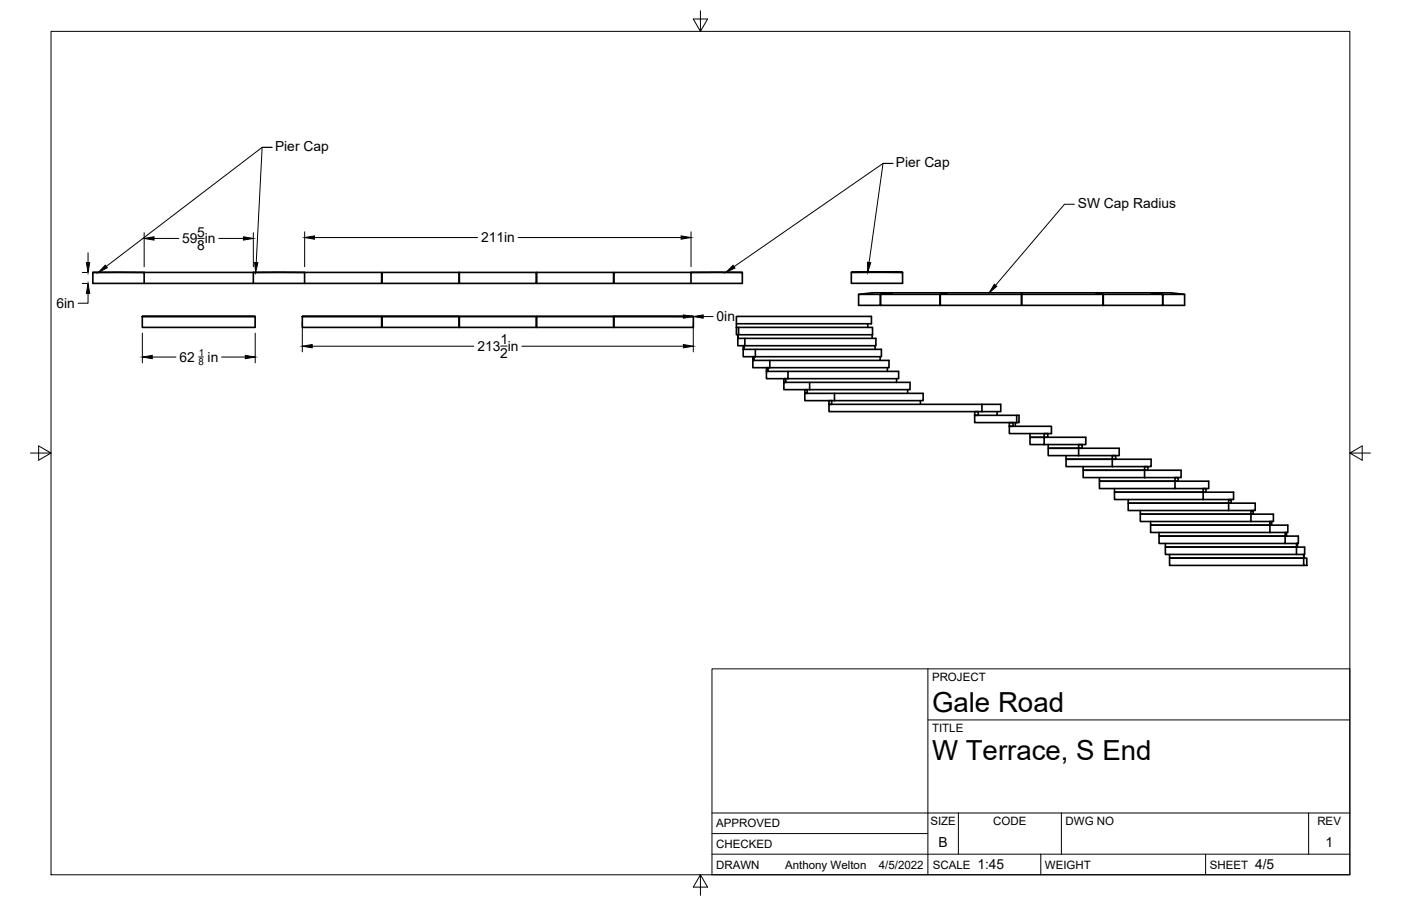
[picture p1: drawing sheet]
<svg xmlns="http://www.w3.org/2000/svg" width="432mm" height="279mm" viewBox="0 0 432 279" stroke-linecap="round" stroke-linejoin="round" font-family="sans-serif">
<!-- layer: Visible -->
<g fill="none" stroke="#000" stroke-width=".51">
<path d="M28.6 84h15.8v3.4h-15.8zM28.6 84h89v3.4h-23.7M43.9 97.6h34.7zM43.9 97.6v3.4h34.7v-3.4M44.4 87.4h49.5M78.1 87.4v-3.4l7.9-.1 7.9 .1v3.4M93.2 97.6h24.4v3.4h-24.4v-3.4h24.4M117.8 84h23.7v3.4h-23.7zM117.8 97.6h23.7zM117.8 97.6v3.4h23.7v-3.4M141.6 97.6h23.7v3.4h-23.7zM141.6 84h23.7v3.4h-23.7z"/>
<path d="M141.6 97.6h23.7M165.4 84h23.7v3.4h-23.7zM165.4 97.6h23.7v3.4h-23.7zM165.4 97.6h23.7M189.2 97.6h24.5h-24.5v3.4h24.5v-3.4M213 84h15.8v3.4h-15.8zM227 97.6h41.6v2.2h-41.6zM227 99.8v1.2M228.8 84h-39.6v3.4h23.8M262.4 84v3.4h15.8v-3.4h-15.8h15.8M264.6 90.8h6.7v3.4h-6.7v-3.4l4.3-.5h6.1l-3.7 .5M267.5 99.8v1.2"/>
<path d="M271.3 94.2h.1M271.4 90.8h18.3M275 90.3h.1M289.8 90.8l2.1-.5h22.9v3.9h-25zM289.8 90.8h25M291.8 90.3h-16.7l-3.7 .5v3.4h18.3M291.9 90.3l-2.2 .5 .1 3.4M314.9 90.3h22.9l2.1 .5v3.4h-25zM314.9 90.8h25M337.9 90.3l2.1 .5h18.3v3.4h-18.3v-3.4M337.9 90.3h16.8l3.6 .5M337.9 90.3h.1"/>
<path d="M339.9 94.2h.1M354.7 90.3h.1M358.3 94.2h.1M358.4 90.8l-3.7-.5h6.2l4.2 .5v3.4h-6.7v-3.4h6.7M227 101h.6M227 101v2.2h.6M227.4 104.4h2.2v2.2h-2.2zM227.4 103.2l.1 1.2zM227.6 101h41.3v2.2h-41.3zM229.1 106.6h.2v1.1h-.2zM229.1 107.7h3.7v2.3h-3.7zM229.6 104.4h40.4v2.2h-40.4"/>
<path d="M232 111.1h5.3v2.3h-5.3zM232 110h.4v1.1h-.4zM232.8 107.7h38.9v2.3h-38.9M236.2 114.5h6.7v2.3h-6.7zM236.2 113.4h.5v1.1h-.5zM237.3 111.1h36.7v2.3h-36.7M241.6 117.9h7.9v2.3h-7.9zM241.6 116.8h.6v1.1h-.6zM242.9 114.5h34.1v2.3h-34.1M249.5 117.9h31v2.3h-31M268.8 103.2v1.2M269.7 106.6v1.1"/>
<path d="M271.3 110v1.1M273.5 113.4v1.1M276.3 116.8v1.1M248.1 121.3h9.1v2.2h-9.1zM248.1 120.2h.7v1.1h-.7zM255.5 123.5h.8v1.2h-.8zM255.5 124.7h47.1v2.2h-47.1zM257.2 121.3h27.3v2.2h-27.3M279.7 120.2v1.1M283.7 123.5v1.2M300.4 128.1h13v2.2h-13zM300.4 126.9h1.1v1.2h-1.1z"/>
<path d="M302.6 124.7h5.8v2.2h-5.8M307.3 126.9v1.2M311.1 131.5h13v2.2h-13zM311.1 130.3h1.1v1.2h-1.1zM312.9 130.3v1.2M313.4 128.1h.7v2.2h-.7M317.5 134.9h4.3v2.2h-4.3zM317.5 133.7v1.2h4.3M321.8 134.9h12.8v2.2h-12.8M321.8 133.7h1.1v1.2h-1.1zM323.1 138.2h9.3v2.3h-9.3zM323.1 137.1v1.1h9.3"/>
<path d="M332.4 138.2h12.6v2.3h-12.6M332.4 137.1h1.1v1.1h-1.1zM328.6 141.6h14.2v2.3h-14.2zM328.6 140.5v1.1h14.2M333.8 145h19v2.3h-19zM333.8 143.9v1.1h19M338.9 148.4h23.2v2.3h-23.2zM338.9 147.3v1.1h23.2M342.8 141.6h12v2.3h-12M342.8 140.5h1.1v1.1h-1.1zM343.5 151.8h27.3v2.3h-27.3zM343.5 150.7v1.1h27.3"/>
<path d="M347.7 155.2h31v2.2h-31zM347.7 154.1v1.1h31M351.5 158.6h34.1v2.2h-34.1zM351.5 157.4v1.2h34.1M352.8 145h11.2v2.3h-11.2M352.8 143.9h1v1.1h-1zM362.1 148.4h10.4v2.3h-10.4M362.1 147.3h1v1.1h-1zM370.8 151.8h9.4v2.3h-9.4M370.8 150.7h.9v1.1h-.9zM378.7 155.2h8.2v2.2h-8.2M378.7 154.1h.7v1.1h-.7z"/>
<path d="M385.6 158.6h6.9v2.2h-6.9M385.6 157.4h.6v1.2h-.6zM354.6 161.9h36.8v2.3h-36.8zM354.6 160.8v1.1h36.8M357.2 165.3h38.9v2.3h-38.9zM357.2 164.2v1.1h38.9M359.2 168.7h40.4v2.3h-40.4zM359.2 167.6v1.1h40.4M360.5 171v1.1h41.3M391.4 161.9h5.5v2.3h-5.5M391.4 160.8h.5v1.1h-.5zM396.1 165.3h4.1v2.3h-4.1"/>
<path d="M396.1 164.2h.4v1.1h-.4zM399.6 168.7h2.5v2.3h-2.5M399.6 167.6h.3v1.1h-.3zM401.8 172.1h1v2.3h-1zM401.8 172.1h-41.3v2.3h41.3M401.8 171l.2 1.1z"/>
</g>
<!-- layer: Border -->
<path d="M15.7 9.7h400.3v260.1h-400.3zM215.9 3.3v6.4l-2.2-3.8h4.4l-2.2 3.8M9.4 139.7h6.3l-3.8-2.2v4.4l3.8-2.2M416 139.7l3.8 2.2v-4.4l-3.8 2.2h6.4M215.9 269.8l2.2 3.8h-4.4l2.2-3.8v6.3" fill="none" stroke="#000" stroke-width=".31"/>
<!-- layer: Titleblock -->
<path d="M219.4 206.3h196.6v63.5h-196.6zM286 206.3v63.5M286 222h130M219.4 257.1h66.6M219.4 250.7h196.6M295.4 250.7v12.7M327.1 250.7v12.7M403.3 250.7v12.7M219.4 263.4h196.6M320.8 263.4v6.4M371.6 263.4v6.4" fill="none" stroke="#000" stroke-width=".31"/>
<!-- layer: Dimensions -->
<g fill="none" stroke="#000" stroke-width=".31">
<path d="M27.1 77.9v3.1M44.4 71.8v10.5M47.5 73.5h7.6M60.9 73.5h2M67.4 73.5h7.6M78.1 71.8v10.5M93.9 71.5v10.8M96.9 73.3h50.3M159.7 73.3h50.2M213 71.5v10.8M25.4 84h1.5M25.4 87.4h1.5"/>
<path d="M27.1 90.5v3h-3M93.2 99.4v9.1M207.6 97.6h3M213.7 99.4v9.1M216.7 97.6h3.1M43.9 102.7v9.2M46.9 110.1h7.3M61.3 110.1h1.4M68.3 110.1h7.3M78.7 102.7v9.2M96.2 106.8h49.8M154.3 106.7h2"/>
<path d="M160.8 106.8h49.8"/>
</g>
<path d="M44.4 73.5l3.1-.5v1zM75 73l3.1 .5-3.1 .5zM93.9 73.3l3-.6v1.1zM209.9 72.7l3.1 .6-3.1 .5zM26.6 81h1l-.5 3zM27.1 87.4l.5 3.1h-1zM210.6 97.1l3.1 .5-3.1 .5zM213.7 97.6l3-.5v1zM43.9 110.1l3-.5v1zM75.6 109.6l3.1 .5-3.1 .5zM93.2 106.8l3-.5v1zM210.6 106.3l3.1 .5-3.1 .5z" fill="#000" stroke="#000" stroke-width=".31"/>
<!-- layer: Annotations -->
<path d="M32.4 81.8l.7 .8-2.8 1.4zM78.5 81h1l-.7 3zM223.7 84l2.2-2.2 .6 .9zM267.4 80.9l1 .1-1 3zM306.5 87.7l.7 .6-2.3 2z" fill="#000" stroke="#000" stroke-width=".31"/>
<path d="M331.1 63h-3l-21.3 25M79 81l1.8-35.6h3h-3l-48.1 36.8M267.9 80.9l4.3-30.5h3h-3l-46 31.9" fill="none" stroke="#000" stroke-width=".31"/>
<g font-size="8.5">
<text x="287.3" y="219.5">Gale Road</text>
<text x="287.3" y="234.5">W Terrace, S End</text>
</g>
<g font-size="4.3">
<text x="84.8" y="46.6">Pier Cap</text>
<text x="276.1" y="51.6">Pier Cap</text>
<text x="332.2" y="64.1">SW Cap Radius</text>
<text x="56.2" y="75">59 in</text>
<text x="60.7" y="73">5</text>
<text x="60.7" y="77.1">8</text>
<text x="148.3" y="74.8">211in</text>
<text x="17.4" y="95">6in</text>
<text x="220.9" y="99.1">0in</text>
<text x="154.3" y="106.2">1</text>
<text x="55.4" y="111.6">62</text>
<text x="64" y="111.6">in</text>
<text x="147.2" y="108.2">213 in</text>
<text x="154.2" y="110.3">2</text>
<text x="289.3" y="261.2">B</text>
<text x="408.5" y="261.2">1</text>
<text x="301.2" y="268.1">1:45</text>
<text x="386.8" y="268.1">4/5</text>
</g>
<g font-size="3.5">
<text x="287.3" y="210.1">PROJECT</text>
<text x="287.3" y="225.8">TITLE</text>
<text x="220.7" y="255.2">APPROVED</text>
<text x="286.7" y="254.5">SIZE</text>
<text x="306.1" y="254.5">CODE</text>
<text x="328.4" y="254.5">DWG NO</text>
<text x="406" y="254.5">REV</text>
<text x="220.7" y="261.5">CHECKED</text>
<text x="220.7" y="267.9">DRAWN</text>
<text x="242" y="267.9">Anthony Welton</text>
<text x="270.9" y="267.9">4/5/2022</text>
<text x="287.5" y="267.9">SCALE</text>
<text x="322.1" y="267.9">WEIGHT</text>
<text x="372.9" y="267.9">SHEET</text>
</g>
<g font-size="3">
<text x="61.2" y="112.6">8</text>
<text x="61.3" y="109.7">1</text>
</g>
</svg>
